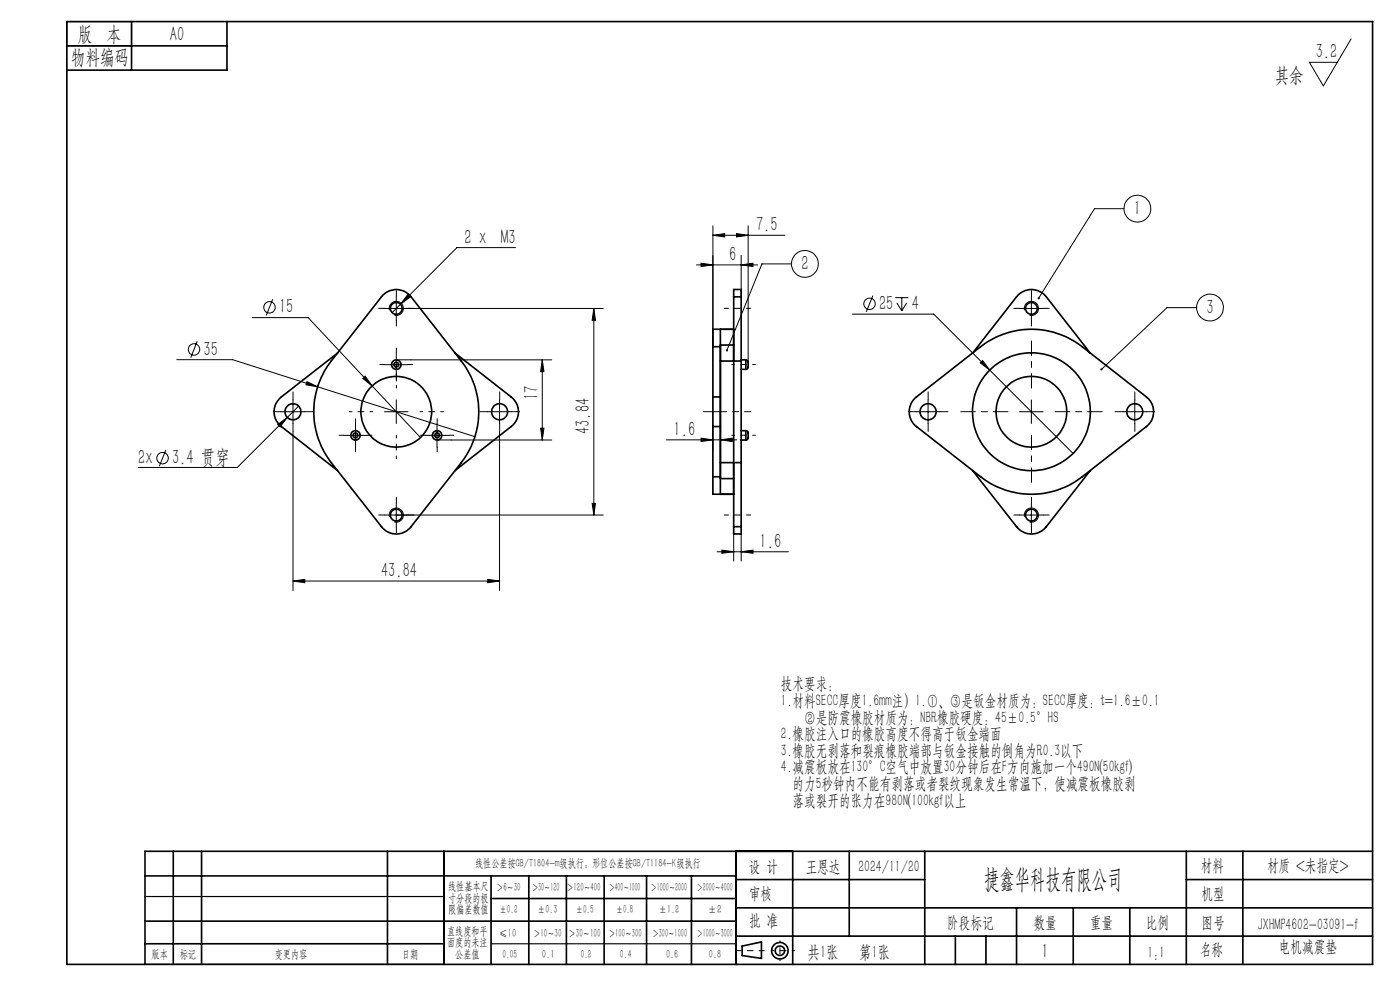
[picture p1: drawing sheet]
<svg xmlns="http://www.w3.org/2000/svg" width="297mm" height="210mm" viewBox="0 0 297 210" stroke-linecap="round" stroke-linejoin="round" font-family="sans-serif">
<g fill="none" stroke="#000" stroke-width=".21">
<path d="M286.6 8.2l-5.9 10-2.9-5h5.9M109.4 52.5h-12.5l-13.7 13.8M147.7 56.2h13M148.7 55.8l2.5 .4-2.5 .3zM151.2 49.9l2.5-.3v.7zM151.2 47.9v25.6M151.2 49.9h15.3M156.2 49.6l2.5 .3-2.5 .4zM157.2 56.2l2.5-.4v.7zM157.2 54.2v8.8M158.7 47.9v28.9M167.9 56h-6.3l-7.4 18.3"/>
<path d="M238.4 44.3h-6.2l-11.9 18.9M37.5 76.3h11.9l51.4 16.3M41.8 72.4l-1.3 3.5M53.5 67.4h11.9l23.8 25.4M57.9 63.5l-1.4 3.4M81.6 65.4h46.4M81.6 77.4h5M82.6 65.8a1.5 1.5 0 0 1 1.3-1.9 1.5 1.5 0 0 1 1.7 1.7 1.5 1.5 0 0 1-1.9 1.3M84.1 62.9v5M84.1 74.9v5M86.5 62.5l.5 .5-2.1 1.5zM87.2 76.3h29.9"/>
<path d="M115 76.3l.4 2.5h-.7zM115 76.3v17M126 65.4l.3 2.5h-.7zM126 65.4v43.8M180.8 66.6h17.3l29.5 29.6M185.2 62.7l-1.4 3.5M189.9 63.1h2.8M190.3 64.3l1 1.6M191.3 63.1v2.8M192.3 64.3l-1 1.6M208.5 76.5l1.5 2-2-1.5zM216.3 65.4h5"/>
<path d="M217.3 65.8a1.51 1.51 0 0 1 1.4-1.9 1.51 1.51 0 0 1 1.6 1.7 1.51 1.51 0 0 1-1.9 1.3M218.8 62.9v5M253.9 65.3h-6.3l-13.9 13M35.2 95.5l-1.4 3.4M58.9 90.1l2.1-1.6-1.6 2zM59.7 87.3h5M62.2 91.5v33.8M62.2 84.8v5M63.4 86.1l-13.1 13.1h-21M65.1 81l2.3 1-2.5-.4zM72.9 92.3h5M75.4 89.8v5.1"/>
<path d="M77 80.3l.5-.5 1.5 2.1zM81.6 87.3h5M84.1 84.8v5M90.2 92.3h5M92.7 89.8v5.1M95.7 93.3h21.4M103.5 87.3h5M106 91.5v33.8M106 84.8v5M114.7 90.8h.7l-.4 2.5zM141.4 93.3h14.9M148.7 92.9l2.5 .4-2.5 .4z"/>
<path d="M151.2 90.5v4.8M152.8 93.3l2.5-.4v.8zM194.4 87.3h5M196.9 84.8v5M216.3 87.3h5M218.8 84.8v5M238.2 87.3h5M240.7 84.8v5M81.6 109.2h46.4M82.6 109.6a1.5 1.5 0 0 1 1.4-1.8 1.5 1.5 0 0 1 1.6 1.6 1.5 1.5 0 0 1-1.9 1.3M84.1 106.8v5M125.6 106.8h.7l-.3 2.4z"/>
<path d="M152.1 117h15.2M153.1 116.7l2.5 .3-2.5 .4zM155.6 113.3v5.7M157.2 117l2.5-.3v.7zM157.2 113.3v5.7M216.3 109.2h5M217.3 109.6a1.51 1.51 0 0 1 1.4-1.8 1.51 1.51 0 0 1 1.6 1.6 1.51 1.51 0 0 1-1.9 1.3M218.8 106.8v5M62.2 123.3l2.5-.4v.7zM62.2 123.3h43.8M103.5 122.9l2.5 .4-2.5 .3z"/>
<circle cx="170.7" cy="56" r="2.85"/>
<circle cx="241.3" cy="44.3" r="2.86"/>
<circle cx="41.2" cy="74.1" r="1.2"/>
<circle cx="57.2" cy="65.2" r="1.22"/>
<circle cx="184.5" cy="64.4" r="1.21"/>
<circle cx="256.7" cy="65.2" r="2.84"/>
<circle cx="34.5" cy="97.2" r="1.22"/>
</g>
<g fill="none" stroke="#000" stroke-width=".35">
<path d="M14.2 4.6h277v200h-277zM14.2 9.7h34M27.9 4.6v10.3M48.2 4.6v10.3h-34M71.6 74.9l-11.9 9.3a3.9 3.9 0 0 0 0 6.3l11.9 9.3M81.1 62.7a4 4 0 0 1 6.1 .3l10.7 13.6a17.5 17.5 0 0 1 0 21.5l-10.7 13.6a3.9 3.9 0 0 1-6.3 0l-10.6-13.6a17.5 17.5 0 0 1 0-21.5zM96.5 74.9l11.9 9.3a3.9 3.9 0 0 1 0 6.3l-11.9 9.3M151.2 73.5v10.7M152.8 69.8v35M152.8 76.6h4.4M155.6 73.2h-2.8v.3h-1.6M155.6 69.8h-4.4v3.7"/>
<path d="M155.6 63v-1.6h1.6v1.6M155.6 63v48.7M155.6 63h1.6M157.2 76.6v21.5M157.2 78.3h1M157.2 76.3h1M157.2 63v13.6M158.2 76.3a1.1 1.1 0 0 1 .5 1.4l-.1 .4-.4 .2M158.2 76.3v2M206.3 74.9l9.4-11.9a4 4 0 0 1 6.3 0l9.3 11.9M151.2 84.2h1.6v6.3h-1.6M151.2 84.2v6.3"/>
<path d="M151.2 90.5v10.6M152.8 98.1h4.4M157.2 93.3h1M157.2 91.4h1M157.2 98.1v13.6M158.2 91.4a1.07 1.07 0 0 1 .5 1.3l-.1 .4-.4 .2M158.2 91.4v1.9M194 84.6l14-11.1a17.5 17.5 0 0 1 21.6 0l13.6 10.7a4 4 0 0 1 0 6.3l-13.6 10.6a17.5 17.5 0 0 1-21.6 0l-13.6-10.6a3.9 3.9 0 0 1-.4-5.9zM206.3 99.8l9.4 11.9a4 4 0 0 0 6.3 0l9.3-11.9M151.2 101.1h1.6v.4h2.8M151.2 101.1v3.7h4.4M155.6 111.7v1.6h1.6v-1.6"/>
<path d="M155.6 111.7h1.6M30.8 195.4h125.4M30.8 185.8h125.4M36.8 180.6v24M42.8 180.6v24M82.2 180.6v24M94.2 180.6v24M104.2 185.8v18.8M104.2 190.6h52M112.2 185.8v18.8M120.2 185.8v18.8M128.2 185.8v18.8"/>
<path d="M137.2 185.8v18.8M146.7 185.8v18.8M156.2 180.6v24M156.2 186.6h40M156.2 198.6h135M156.2 192.6h135M168.2 180.6v24M180.2 180.6v18M196.2 180.6v24M202.7 198.6v6M209.2 198.6v6M215.7 192.6v12"/>
<path d="M227.7 192.6v12M239.7 192.6v12M251.7 186.6h39.5M251.7 180.6v24M263.7 180.6v24M291.2 180.6h-260.4v24M30.8 200.2h63.4M157.4 200.7l4.1-.9v3.5l-4.1-.6z"/>
<circle cx="84.1" cy="65.4" r="1.25"/>
<circle cx="84.1" cy="77.3" r=".5"/>
<circle cx="84.1" cy="77.3" r="1"/>
<circle cx="218.8" cy="65.4" r="1.24"/>
<circle cx="62.1" cy="87.3" r="1.7"/>
<circle cx="75.4" cy="92.3" r=".5"/>
<circle cx="75.4" cy="92.3" r="1"/>
<circle cx="84.1" cy="87.4" r="7.5"/>
<circle cx="92.7" cy="92.4" r="1"/>
<circle cx="92.7" cy="92.4" r=".5"/>
<circle cx="106" cy="87.3" r="1.69"/>
<circle cx="196.9" cy="87.3" r="1.7"/>
<circle cx="218.8" cy="87.4" r="7.5"/>
<circle cx="218.8" cy="87.4" r="12.5"/>
<circle cx="240.7" cy="87.3" r="1.7"/>
<circle cx="84.1" cy="109.3" r="1.25"/>
<circle cx="218.8" cy="109.3" r="1.24"/>
<circle cx="165.5" cy="201.7" r="1.74"/>
<circle cx="165.5" cy="201.7" r="1"/>
</g>
<g fill="none" stroke="#000" stroke-width=".21" stroke-dasharray="15.2 1.3 1.3 1.3">
<path d="M81.6 65.4h-1.3M81.6 77.3h-1M84.1 76.3h3.1M84.1 62.9v-1.2M84.1 67.9v1.3M84.1 74.8v-1M84.1 79.8v1M86.6 65.4h1.2M86.6 77.3h1M216.3 65.4h-1.2M218.8 62.9v-1.2M218.8 67.9v1.3"/>
<path d="M221.3 65.4h1.3M59.7 87.3h-1.7M62.2 84.8v-1.7M62.2 89.8v1.7M64.7 87.3h1.7M72.9 92.3h-1M75.4 89.8v-1M75.4 94.8v1M77.9 92.3h1M90.2 92.3h-1M92.7 93.3h3M92.7 89.8v-1"/>
<path d="M92.7 94.8v1M95.2 92.3h1M103.5 87.3h-1.7M106 84.8v-1.7M106 89.8v1.7M108.5 87.3h1.7M152.8 87.3h-3.6M194.4 87.3h-1.7M196.9 84.8v-1.7M196.9 89.8v1.7M199.4 87.3h1.7M238.2 87.3h-1.7"/>
<path d="M240.7 84.8v-1.7M240.7 89.8v1.7M243.2 87.3h1.7M81.6 109.2h-1.3M84.1 106.7v-1.2M84.1 111.7v1.3M86.6 109.2h1.2M216.3 109.2h-1.2M218.8 106.7v-1.2M218.8 111.7v1.3M221.3 109.2h1.3"/>
</g>
<path d="M159.2 87.3h-6.4" fill="none" stroke="#000" stroke-width=".21" stroke-dasharray="15.2 1.3 1.3 1.3" stroke-dashoffset="13.9"/>
<path d="M159.2 65.4h-5.6M159.2 109.2h-5.6" fill="none" stroke="#000" stroke-width=".21" stroke-dasharray="15.2 1.3 1.3 1.3" stroke-dashoffset="14.3"/>
<path d="M160.2 77.3h-5M79.1 87.3h-5M84.1 82.3v-5M84.1 92.3v5M89.1 87.3h5M160.2 92.3h-5" fill="none" stroke="#000" stroke-width=".21" stroke-dasharray="15.2 1.3 1.3 1.3" stroke-dashoffset="14.6"/>
<path d="M162.1 201.7h-6" fill="none" stroke="#000" stroke-width=".21" stroke-dasharray="15.2 1.3 1.3 1.3" stroke-dashoffset="14.1"/>
<path d="M168.5 201.7h-4.8" fill="none" stroke="#000" stroke-width=".21" stroke-dasharray="15.2 1.3 1.3 1.3" stroke-dashoffset="14.7"/>
<path d="M165.5 199.6v4.2" fill="none" stroke="#000" stroke-width=".21" stroke-dasharray="15.2 1.3 1.3 1.3" stroke-dashoffset="15"/>
<path d="M14.2 4.6h13.7v5.1h-13.7zM30.8 190.2h63.4M30.8 204.6h63.4M104.2 200.2h52" fill="none" stroke="#000" stroke-width=".25"/>
<path d="M213.8 87.3h-10M218.8 82.3v-10M218.8 92.3v10M223.8 87.3h10" fill="none" stroke="#000" stroke-width=".21" stroke-dasharray="15.2 1.3 1.3 1.3" stroke-dashoffset="12.1"/>
<g fill="#000">
<path d="M154.1 74.1h.2a.22 .22 0 0 1 .1 .3 .22 .22 0 0 1-.3 .1l.1-.2-.1 .2-.1-.1z"/>
<path d="M148.7 55.8l2.5 .4-2.5 .3zM157.2 56.2l2.5-.4v.7z"/>
<path d="M156.2 49.6l2.5 .3-2.5 .4zM151.2 49.9l2.5-.3v.7z"/>
<path d="M115 76.3l.4 2.5h-.7zM114.7 90.8h.7l-.4 2.5z"/>
<path d="M126 65.4l.3 2.5h-.7zM125.6 106.8h.7l-.3 2.4z"/>
<path d="M233.5 78.1l-.1 .3 .1 .1 .2-.2-.2 .2 .1 .1a.23 .23 0 0 0 .3-.3 .23 .23 0 0 0-.4-.2zM220.2 63v.4l.1-.2-.1 .3 .3-.1a.23 .23 0 0 0 0-.3 .23 .23 0 0 0-.3-.1z"/>
<path d="M77.5 79.8l-.5 .5 2 1.6zM65.1 81l-.2 .6 2.5 .4zM86.5 62.5l-1.6 2 2.1-1.5zM58.9 90.1l.5 .4 1.6-2zM153.1 116.7l2.5 .3-2.5 .4zM157.2 117l2.5-.3v.7zM208.5 76.5l-.5 .5 2 1.5z"/>
<path d="M103.5 122.9l2.5 .4-2.5 .3zM62.2 123.3l2.5-.4v.7zM152.8 93.3l2.5-.4v.8zM148.7 92.9l2.5 .4-2.5 .4z"/>
</g>
<text font-size="5.6" x="208.8" y="188.3">捷鑫华科技有限公司</text>
<g font-size="4.4">
<text x="16.5" y="8.6">版 本</text>
<text x="36.1" y="8.6">A0</text>
<text x="15.1" y="13.7">物料编码</text>
<text x="270.5" y="17.3">其余</text>
<text x="279.1" y="12.3">3.2</text>
<text x="240.5" y="45.6">1</text>
<text x="98.6" y="51.7">2 x M3</text>
<text x="160.4" y="49">7.5</text>
<text x="154.7" y="55.3">6</text>
<text x="170" y="57.3">2</text>
<text x="186.5" y="65.7">25</text>
<text x="193.5" y="65.7">4</text>
<text x="59.2" y="66.5">15</text>
<text x="255.9" y="66.6">3</text>
<text x="43.2" y="75.4">35</text>
<text x="114.2" y="84.9" transform="rotate(-90 114.2 84.9)">17</text>
<text x="125.1" y="92.1" transform="rotate(-90 125.1 92.1)">43.84</text>
<text x="142.9" y="92.4">1.6</text>
<text x="29.3" y="98.5">2x</text>
<text x="36.5" y="98.5">3.4 贯穿</text>
<text x="161.1" y="116.1">1.6</text>
<text x="80.8" y="122.4">43.84</text>
<text x="221" y="203.2">1</text>
</g>
<g font-size="3.8">
<text x="171.3" y="203.2">共1张</text>
<text x="182.3" y="203.2">第1张</text>
</g>
<g font-size="3.5">
<text x="165.7" y="146.2">技术要求：</text>
<text x="165.7" y="149.7">1.材料SECC厚度1.6mm注）1.①、③是钣金材质为：SECC厚度：t=1.6±0.1</text>
<text x="170.6" y="153.3">②是防震橡胶材质为：NBR橡胶硬度：45±0.5°HS</text>
<text x="165.7" y="156.8">2.橡胶注入口的橡胶高度不得高于钣金端面</text>
<text x="165.7" y="160.3">3.橡胶无剥落和裂痕橡胶端部与钣金接触的倒角为R0.3以下</text>
<text x="165.7" y="163.8">4.减震板放在130°C空气中放置30分钟后在F方向施加一个490N(50kgf)</text>
<text x="168.1" y="167.4">的力5秒钟内不能有剥落或者裂纹现象发生常温下，使减震板橡胶剥</text>
<text x="168.1" y="170.9">落或裂开的张力在980N(100kgf以上</text>
<text x="158.9" y="184.9">设 计</text>
<text x="170.9" y="184.9">王恩达</text>
<text x="182.1" y="184.9">2024/11/20</text>
<text x="254.7" y="184.7">材料</text>
<text x="268.8" y="184.7">材质 &lt;未指定&gt;</text>
<text x="158.9" y="190.8">审核</text>
<text x="254.9" y="190.7">机型</text>
<text x="158.9" y="196.5">批 准</text>
<text x="200.9" y="196.9">阶段标记</text>
<text x="219.3" y="196.9">数量</text>
<text x="231.2" y="196.9">重量</text>
<text x="243.1" y="196.9">比例</text>
<text x="254.9" y="196.9">图号</text>
<text x="266.8" y="197.3">JXHMP4602-03091-f</text>
<text x="243.4" y="203.2">1:1</text>
<text x="254.5" y="202.5">名称</text>
<text x="271.3" y="201.8">电机减震垫</text>
</g>
<g font-size="2.5">
<text x="100.8" y="184">线性公差按GB/T1804-m级执行；形位公差按GB/T1184-K级执行</text>
<text x="95.1" y="188.8">线性基本尺</text>
<text x="95.1" y="191.3">寸分段的极</text>
<text x="105.3" y="189.1">＞6～30</text>
<text x="112.9" y="189.1">＞30～120</text>
<text x="120.2" y="188.9">＞120～400</text>
<text x="129.2" y="188.9">＞400～1000</text>
<text x="138.1" y="189.1">＞1000～2000</text>
<text x="147.8" y="189.1">＞2000～4000</text>
<text x="95.1" y="193.8">限偏差数值</text>
<text x="105.9" y="193.8">±0.2</text>
<text x="114.1" y="193.8">±0.3</text>
<text x="122.2" y="193.8">±0.5</text>
<text x="130.7" y="193.8">±0.8</text>
<text x="139.8" y="193.8">±1.2</text>
<text x="150.2" y="193.8">±2</text>
<text x="32.2" y="203.2">版本</text>
<text x="38.1" y="203.2">标记</text>
<text x="58.3" y="203.2">变更内容</text>
<text x="85.3" y="203.2">日期</text>
<text x="94.8" y="198.3">直线度和平</text>
<text x="94.8" y="200.7">面度的未注</text>
<text x="96.6" y="203.2">公差值</text>
<text x="105.9" y="198.7">≤10</text>
<text x="106.6" y="203.2">0.05</text>
<text x="113.2" y="198.7">＞10～30</text>
<text x="115" y="203.2">0.1</text>
<text x="120.6" y="198.7">＞30～100</text>
<text x="123.2" y="203.2">0.2</text>
<text x="129.1" y="198.7">＞100～300</text>
<text x="131.5" y="203.2">0.4</text>
<text x="138.4" y="198.7">＞300～1000</text>
<text x="141.3" y="203.2">0.6</text>
<text x="147.8" y="198.7">＞1000～3000</text>
<text x="150.4" y="203.2">0.8</text>
</g>
</svg>
